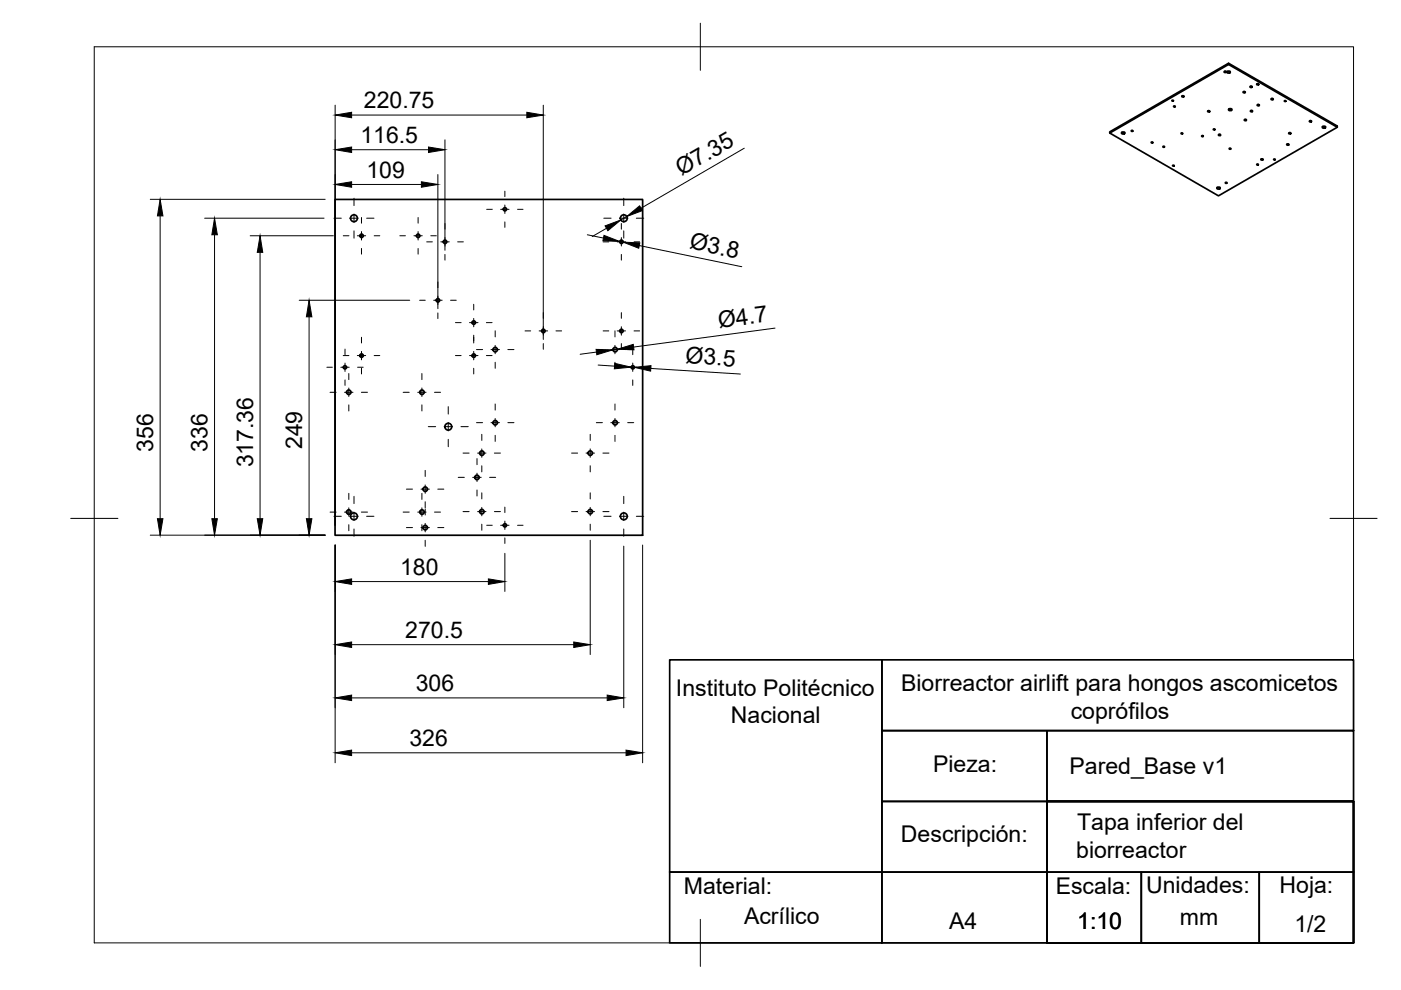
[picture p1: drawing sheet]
<svg xmlns="http://www.w3.org/2000/svg" width="297mm" height="210mm" viewBox="0 0 297 210" stroke-linecap="round" stroke-linejoin="round" font-family="sans-serif">
<!-- layer: Visible -->
<g fill="none" stroke="#000" stroke-width=".36">
<path d="M259.6 15.1l.4 .1-.4 .1zM259.7 15.1h.2M260.2 15.2h.6M260.2 15.1h.4l.2 .2-.4 .2-.3-.2zM260.5 13.4l-25.2 14.6v.2l23 13.3 25.2-14.5v-.3l-23-13.3v.3l-25.2 14.5M260.5 13.7l23 13.3M263.6 19.4l.4 .1-.4 .1zM263.7 19.4h.2M265.1 18.3l.4 .1-.4 .1zM265.1 18.3h.3M266.5 17.8l.4 .1-.4 .1zM266.6 17.8h.2"/>
<path d="M237.8 28.1h.6M237.9 28h.3l.3 .3-.5 .1-.2-.1zM239.9 27.7l.3 .1-.2 .1zM244.1 30.1l.3 .1-.1 .1zM246.6 31l.3 .1-.2 .1zM248.5 21.3h.3l-.2 .1zM248.7 35.1h.3l-.2 .1zM248.9 22.5l.3 .1-.2 .1zM250.5 28.2l.3 .1-.2 .1zM250.6 20.3l.4 .1-.4 .1zM250.7 20.3h.2M254.8 28.8l.3 .1-.2 .1z"/>
<path d="M256.1 23.5l.4 .1-.4 .1zM256.2 23.5h.2M257.3 27.4h.3l-.2 .2zM258 39.8h.7M258.1 39.7h.3l.3 .2-.4 .2-.3-.2zM258.4 28.5l.4 .1-.4 .1zM258.5 28.5h.2M259.8 38.7l.3 .1h-.3zM260.5 23.1h.6M260.6 23.1l.3-.1 .3 .3-.5 .2-.2-.2zM260.7 31.4l.3 .1-.2 .1zM263.9 25.3l.4 .1-.4 .1z"/>
<path d="M263.9 25.3h.2M265.2 23.5l.4 .1-.4 .1zM265.2 23.4h.2M266.5 34.8l.3 .1-.2 .1zM266.6 22.2l.4 .1-.4 .1zM266.7 22.2h.2M267.4 33.7l.4 .1-.4 .1zM267.5 33.7h.2M269.5 20.9l.5 .1-.5 .1zM269.6 20.9h.2M270.1 33.7l.3 .1-.2 .1zM272.3 21.4h.3l-.1 .1z"/>
<path d="M272.9 30.6l.4 .1-.4 .1zM272.9 30.5h.2M273.3 28.2l.4 .1-.4 .1zM273.4 28.1h.2M277.7 25.6l.4 .1-.4 .1zM277.7 25.6h.2M280.4 26.8h.6M280.4 26.8h.4l.3 .2-.5 .2-.3-.2zM71 42.3h65.2v71.2h-65.2z"/>
<circle cx="75" cy="46.3" r=".73"/>
<circle cx="76.7" cy="50" r=".37"/>
<circle cx="88.7" cy="50" r=".37"/>
<circle cx="94.4" cy="51.3" r=".37"/>
<circle cx="107.1" cy="44.4" r=".35"/>
<circle cx="131.8" cy="51.3" r=".37"/>
<circle cx="132.3" cy="46.3" r=".73"/>
<circle cx="73.1" cy="77.9" r=".35"/>
<circle cx="76.7" cy="75.4" r=".37"/>
<circle cx="92.8" cy="63.7" r=".37"/>
<circle cx="100.4" cy="75.4" r=".37"/>
<circle cx="100.4" cy="68.4" r=".37"/>
<circle cx="105" cy="74.1" r=".48"/>
<circle cx="115.2" cy="70.2" r=".37"/>
<circle cx="130.4" cy="74.1" r=".48"/>
<circle cx="131.8" cy="70.2" r=".37"/>
<circle cx="134.2" cy="77.9" r=".35"/>
<circle cx="73.9" cy="83.2" r=".48"/>
<circle cx="89.5" cy="83.2" r=".48"/>
<circle cx="95" cy="90.5" r=".73"/>
<circle cx="102.2" cy="96.1" r=".48"/>
<circle cx="105" cy="89.6" r=".48"/>
<circle cx="125.1" cy="96.1" r=".48"/>
<circle cx="130.4" cy="89.6" r=".48"/>
<circle cx="73.9" cy="108.6" r=".48"/>
<circle cx="75" cy="109.5" r=".73"/>
<circle cx="89.5" cy="108.6" r=".48"/>
<circle cx="90.2" cy="111.9" r=".48"/>
<circle cx="90.2" cy="103.7" r=".48"/>
<circle cx="101.1" cy="101.2" r=".48"/>
<circle cx="102.2" cy="108.5" r=".48"/>
<circle cx="107.1" cy="111.4" r=".35"/>
<circle cx="125.1" cy="108.5" r=".48"/>
<circle cx="132.3" cy="109.5" r=".73"/>
</g>
<!-- layer: BORDER -->
<path d="M20 9.9h267v190h-267zM148.5 4.9v10M15 109.9h10M282 109.9h10M148.5 194.9v10" fill="none" stroke="#000" stroke-width=".21"/>
<!-- layer: TITLEBLOCK -->
<path d="M142 139.9h45v45h-45zM187 139.9h100v15h-100zM187 154.9h35v15h-35zM222 154.9h65v15h-65zM187 169.9h35v15h-35zM222 169.9h65v15h-65zM222 169.9v30h65v-30h-65h65v30h-65zM142 184.9h45v15h-45zM187 184.9h35v15h-35zM222 184.9h20v15h-20zM242 184.9h25v15h-25zM267 184.9h20v15h-20z" fill="none" stroke="#000" stroke-width=".36"/>
<!-- layer: Smart Centers -->
<g fill="none" stroke="#000" stroke-width=".21">
<path d="M70.8 46.3h1.6M72.8 50h1.2M74.1 46.3h1.8M75.1 42v1.6M75.1 45.4v1.8M75.1 49v1.5M75.8 50h1.7M76.6 46.1v1.2M76.6 49.1v1.8M76.6 52.7v1.2M77.7 46.3h1.6M79.3 50h1.2"/>
<path d="M84.8 50h1.2M87.8 50h1.7M88.6 46.1v1.2M88.6 49.1v1.8M88.6 52.7v1.2M90.5 51.3h1.2M91.3 50h1.2M92.8 59.8v1.2M93.5 51.3h1.7M94.3 47.4v1.2M94.3 50.4v1.8M94.3 53.9v1.3"/>
<path d="M97 51.3h1.2M103.2 44.4h1.2M106.2 44.4h1.7M107 40.5v1.2M107 43.5v1.8M107 47v1.2M109.7 44.4h1.2M127.9 51.3h1.2M128 46.3h1.6M130.9 51.3h1.7M131.4 46.3h1.7M131.7 47.4v1.2"/>
<path d="M131.7 50.4v1.8M131.7 53.9v1.3M132.2 42v1.6M132.2 45.4v1.8M132.2 49v1.5M134.4 51.3h1.2M134.9 46.3h1.6M69.3 77.9h1.2M72.3 77.9h1.7M72.8 75.4h1.2M73.2 74v1.2M73.2 77v1.8"/>
<path d="M74 79.2v1.3M75.8 75.4h1.7M75.8 77.9h1.2M76.6 71.5v1.2M76.6 74.5v1.8M76.6 78.1v1.2M79.3 75.4h1.2M89 63.7h1.2M89.5 79.2v1.3M91.9 63.7h1.8M92.8 62.8v1.8M92.8 66.4v1.2"/>
<path d="M95.5 63.7h1.2M96.6 68.4h1.2M96.6 75.4h1.2M99.5 68.4h1.8M99.5 75.4h1.8M100.4 64.5v1.2M100.4 67.5v1.8M100.4 71.1v1.6M100.4 74.5v1.8M100.4 78.1v1.2M101 74.1h1.3M103.1 68.4h1.2"/>
<path d="M103.1 75.4h1.2M104.1 74.1h1.8M105 70.1v1.3M105 73.2v1.8M105 76.8v1.3M107.7 74.1h1.3M111.3 70.2h1.2M114.3 70.2h1.8M115.2 66.3v1.2M115.2 69.3v1.8M115.2 72.8v1.3M117.9 70.2h1.2"/>
<path d="M126.4 74.1h1.3M127.9 70.2h1.2M129.5 74.1h1.8M130.3 77.9h1.2M130.4 70.1v1.3M130.4 73.2v1.8M130.4 76.8v1.3M130.9 70.2h1.7M131.7 66.3v1.2M131.7 69.3v1.8M131.7 72.8v1.3M133.1 74.1h1.3"/>
<path d="M133.2 77.9h1.8M134.2 74v1.2M134.2 77v1.8M134.4 70.2h1.2M136.8 77.9h1.2M70 83.2h1.3M73 83.2h1.8M73.2 80.6v1.1M74 82.3v1.8M74 85.8v1.3M76.6 83.2h1.3M85.5 83.2h1.3"/>
<path d="M88.6 83.2h1.7M89.5 82.3v1.8M89.5 85.8v1.3M90.1 99.7v1.3M90.8 90.5h1.6M92.1 83.2h1.3M94.1 90.5h1.8M95 86.2v1.6M95 89.6v1.8M95 93.1v1.6M97.7 90.5h1.6M98.2 96.1h1.3"/>
<path d="M101 89.6h1.3M101.1 97.2v1.3M101.3 96.1h1.7M102.2 92.1v1.3M102.2 95.2v1.8M102.2 98.8v1.2M104.1 89.6h1.8M104.8 96.1h1.3M105 85.7v1.2M105 88.7v1.8M105 92.3v1.3M107.7 89.6h1.3"/>
<path d="M121.2 96.1h1.3M124.2 96.1h1.8M125.1 92.1v1.3M125.1 95.2v1.8M125.1 98.8v1.2M126.4 89.6h1.3M127.8 96.1h1.3M129.5 89.6h1.8M130.4 85.7v1.2M130.4 88.7v1.8M130.4 92.3v1.3M133.1 89.6h1.3"/>
<path d="M134.2 80.6v1.1M70 108.6h1.3M70.8 109.5h1.6M73 108.6h1.8M74 104.6v1.3M74 107.7v1.8M74 111.2v1.3M74.1 109.5h1.8M75.1 105.2v1.6M75.1 108.6v1.8M75.1 112.2v1.5M76.6 108.6h1.3"/>
<path d="M77.7 109.5h1.6M85.5 108.6h1.3M86.2 111.9h1.3M86.2 103.7h1.3M88.6 108.6h1.7M89.3 111.9h1.7M89.3 103.7h1.7M89.5 104.6v1.3M89.5 107.7v1.8M89.5 111.2v1.3M90.1 102.8v1.8M90.1 106.4v1.3"/>
<path d="M90.1 107.9v1.3M90.1 111v1.8M90.1 114.5v1.3M92.1 108.6h1.3M92.8 111.9h1.3M92.8 103.7h1.3M97.2 101.2h1.2M98.2 108.5h1.3M100.2 101.2h1.8M101.1 100.3v1.8M101.1 103.9v1.3M101.3 108.5h1.7"/>
<path d="M102.2 104.5v1.3M102.2 107.6v1.8M102.2 111.1v1.3M103.2 111.4h1.2M103.8 101.2h1.3M104.8 108.5h1.3M106.2 111.4h1.7M107 107.5v1.2M107 110.5v1.8M107 114v1.2M109.7 111.4h1.2M121.2 108.5h1.3"/>
<path d="M124.2 108.5h1.8M125.1 104.5v1.3M125.1 107.6v1.8M125.1 111.1v1.3M127.8 108.5h1.3M128 109.5h1.6M131.4 109.5h1.7M132.2 105.2v1.6M132.2 108.6v1.8M132.2 112.2v1.5M134.9 109.5h1.6"/>
</g>
<!-- layer: FD_Dimensions -->
<g fill="none" stroke="#000" stroke-width=".21">
<path d="M71.1 22.3v89.1M74.5 24.4h37.2M74.5 31.7h16.3M74.5 39.1h14.8M92.8 37v28.4M94.3 29.6v23.5M115.2 22.3v49.7M157.8 31.4l-21.9 12.7M31.9 42.3h37M34 45.8v64.2M43.4 46.3h25.3M45.5 49.8v60.2"/>
<path d="M53 50h17.7M55.1 53.5v56.5M124.5 49.8l3.5 .7M128.6 48.4l-3 1.8M131.4 51.2l.7 .1M132.9 45.9l-1.3 .7M135.6 52.1l21.7 4.5M63.4 63.7h23.5M65.5 67.2v42.8M126.5 74.6l-3.5 .5M126.8 77.4l3.5 .2M130.9 74.1l-1 .1"/>
<path d="M133.8 77.8l.7 .1M138 78.1l19 1.2M164.3 69.6l-30 4M31.9 113.5h37M71.1 115.6v46.1M107 117.3v8.1M125.1 114.5v24.3M132.2 115.8v34.3M136.2 115.6v46.1M74.5 136.7h47.1M74.5 123.3h29M74.5 159.6h58.2"/>
<path d="M74.5 148h54.2"/>
</g>
<g fill="#000" stroke="#000" stroke-width=".21">
<path d="M71.1 24.4l3.4-.6v1.2zM71.1 31.7l3.4-.5v1.1zM71.1 39.1l3.4-.6v1.2zM89.3 38.5l3.5 .6-3.5 .6zM90.8 31.2l3.5 .5-3.5 .6zM111.7 23.8l3.5 .6-3.5 .6zM34 42.3l.5 3.5h-1.1zM45.5 46.3l.6 3.5h-1.2zM55.1 50l.6 3.5h-1.2zM128.1 49.9l3.3 1.3-3.6-.2zM128.3 47.9l3.3-1.3-2.7 2.3zM132.9 45.9l2.7-2.3 .6 1.1z"/>
<path d="M132.1 51.3l3.6 .2-.3 1.1zM65.5 63.7l.6 3.5h-1.1zM126.4 74.1l3.5 .1-3.4 1zM130.3 77l3.5 .8-3.5 .4zM130.9 74.1l3.4-1.1 .1 1.2zM134.5 77.9l3.5-.4-.1 1.2zM33.4 110h1.1l-.5 3.5zM44.9 110h1.2l-.6 3.5zM54.5 110h1.2l-.6 3.5zM65 110h1.1l-.6 3.5zM71.1 136.7l3.4-.6v1.2zM71.1 123.3l3.4-.6v1.2z"/>
<path d="M103.5 122.7l3.5 .6-3.5 .6zM121.6 136.1l3.5 .6-3.5 .6zM71.1 159.6l3.4-.6v1.2zM71.1 148l3.4-.6v1.1zM128.7 147.4l3.5 .6-3.5 .5zM132.7 159l3.5 .6-3.5 .6z"/>
</g>
<g font-size="4.9">
<text x="77.2" y="22.9">220.75</text>
<text x="76.4" y="30.3">116.5</text>
<text x="77.7" y="37.6">109</text>
<text x="144.5" y="37.4" transform="rotate(-30 144.5 37.4)">Ø7.35</text>
<text x="146" y="52.7" transform="rotate(12 146 52.7)">Ø3.8</text>
<text x="152.4" y="69.6" transform="rotate(-8 152.4 69.6)">Ø4.7</text>
<text x="145.3" y="77" transform="rotate(4 145.3 77)">Ø3.5</text>
<text x="32.5" y="95.7" transform="rotate(-90 32.5 95.7)">356</text>
<text x="44" y="95.7" transform="rotate(-90 44 95.7)">336</text>
<text x="64.1" y="95.2" transform="rotate(-90 64.1 95.2)">249</text>
<text x="53.7" y="99.1" transform="rotate(-90 53.7 99.1)">317.36</text>
<text x="84.8" y="121.8">180</text>
<text x="85.9" y="135.2">270.5</text>
<text x="88.1" y="146.5">306</text>
<text x="143.3" y="147.5">Instituto Politécnico</text>
<text x="191.1" y="146.5">Biorreactor airlift para hongos ascomicetos</text>
<text x="155" y="153.3">Nacional</text>
<text x="227" y="152.4">coprófilos</text>
<text x="86.8" y="158.2">326</text>
<text x="197.8" y="163.8">Pieza:</text>
<text x="226.8" y="164.1">Pared_Base v1</text>
<text x="191" y="178.5">Descripción:</text>
<text x="228.4" y="176">Tapa inferior del</text>
<text x="228.2" y="181.9">biorreactor</text>
<text x="145" y="189.5">Material:</text>
<text x="223.8" y="189.5">Escala:</text>
<text x="243" y="189.4">Unidades:</text>
<text x="271.3" y="189.4">Hoja:</text>
<text x="157.8" y="195.9">Acrílico</text>
<text x="201.2" y="197">A4</text>
<text x="228.4" y="196.9">1:10</text>
<text x="250.1" y="196.1">mm</text>
<text x="274.4" y="197.6">1/2</text>
</g>
</svg>
